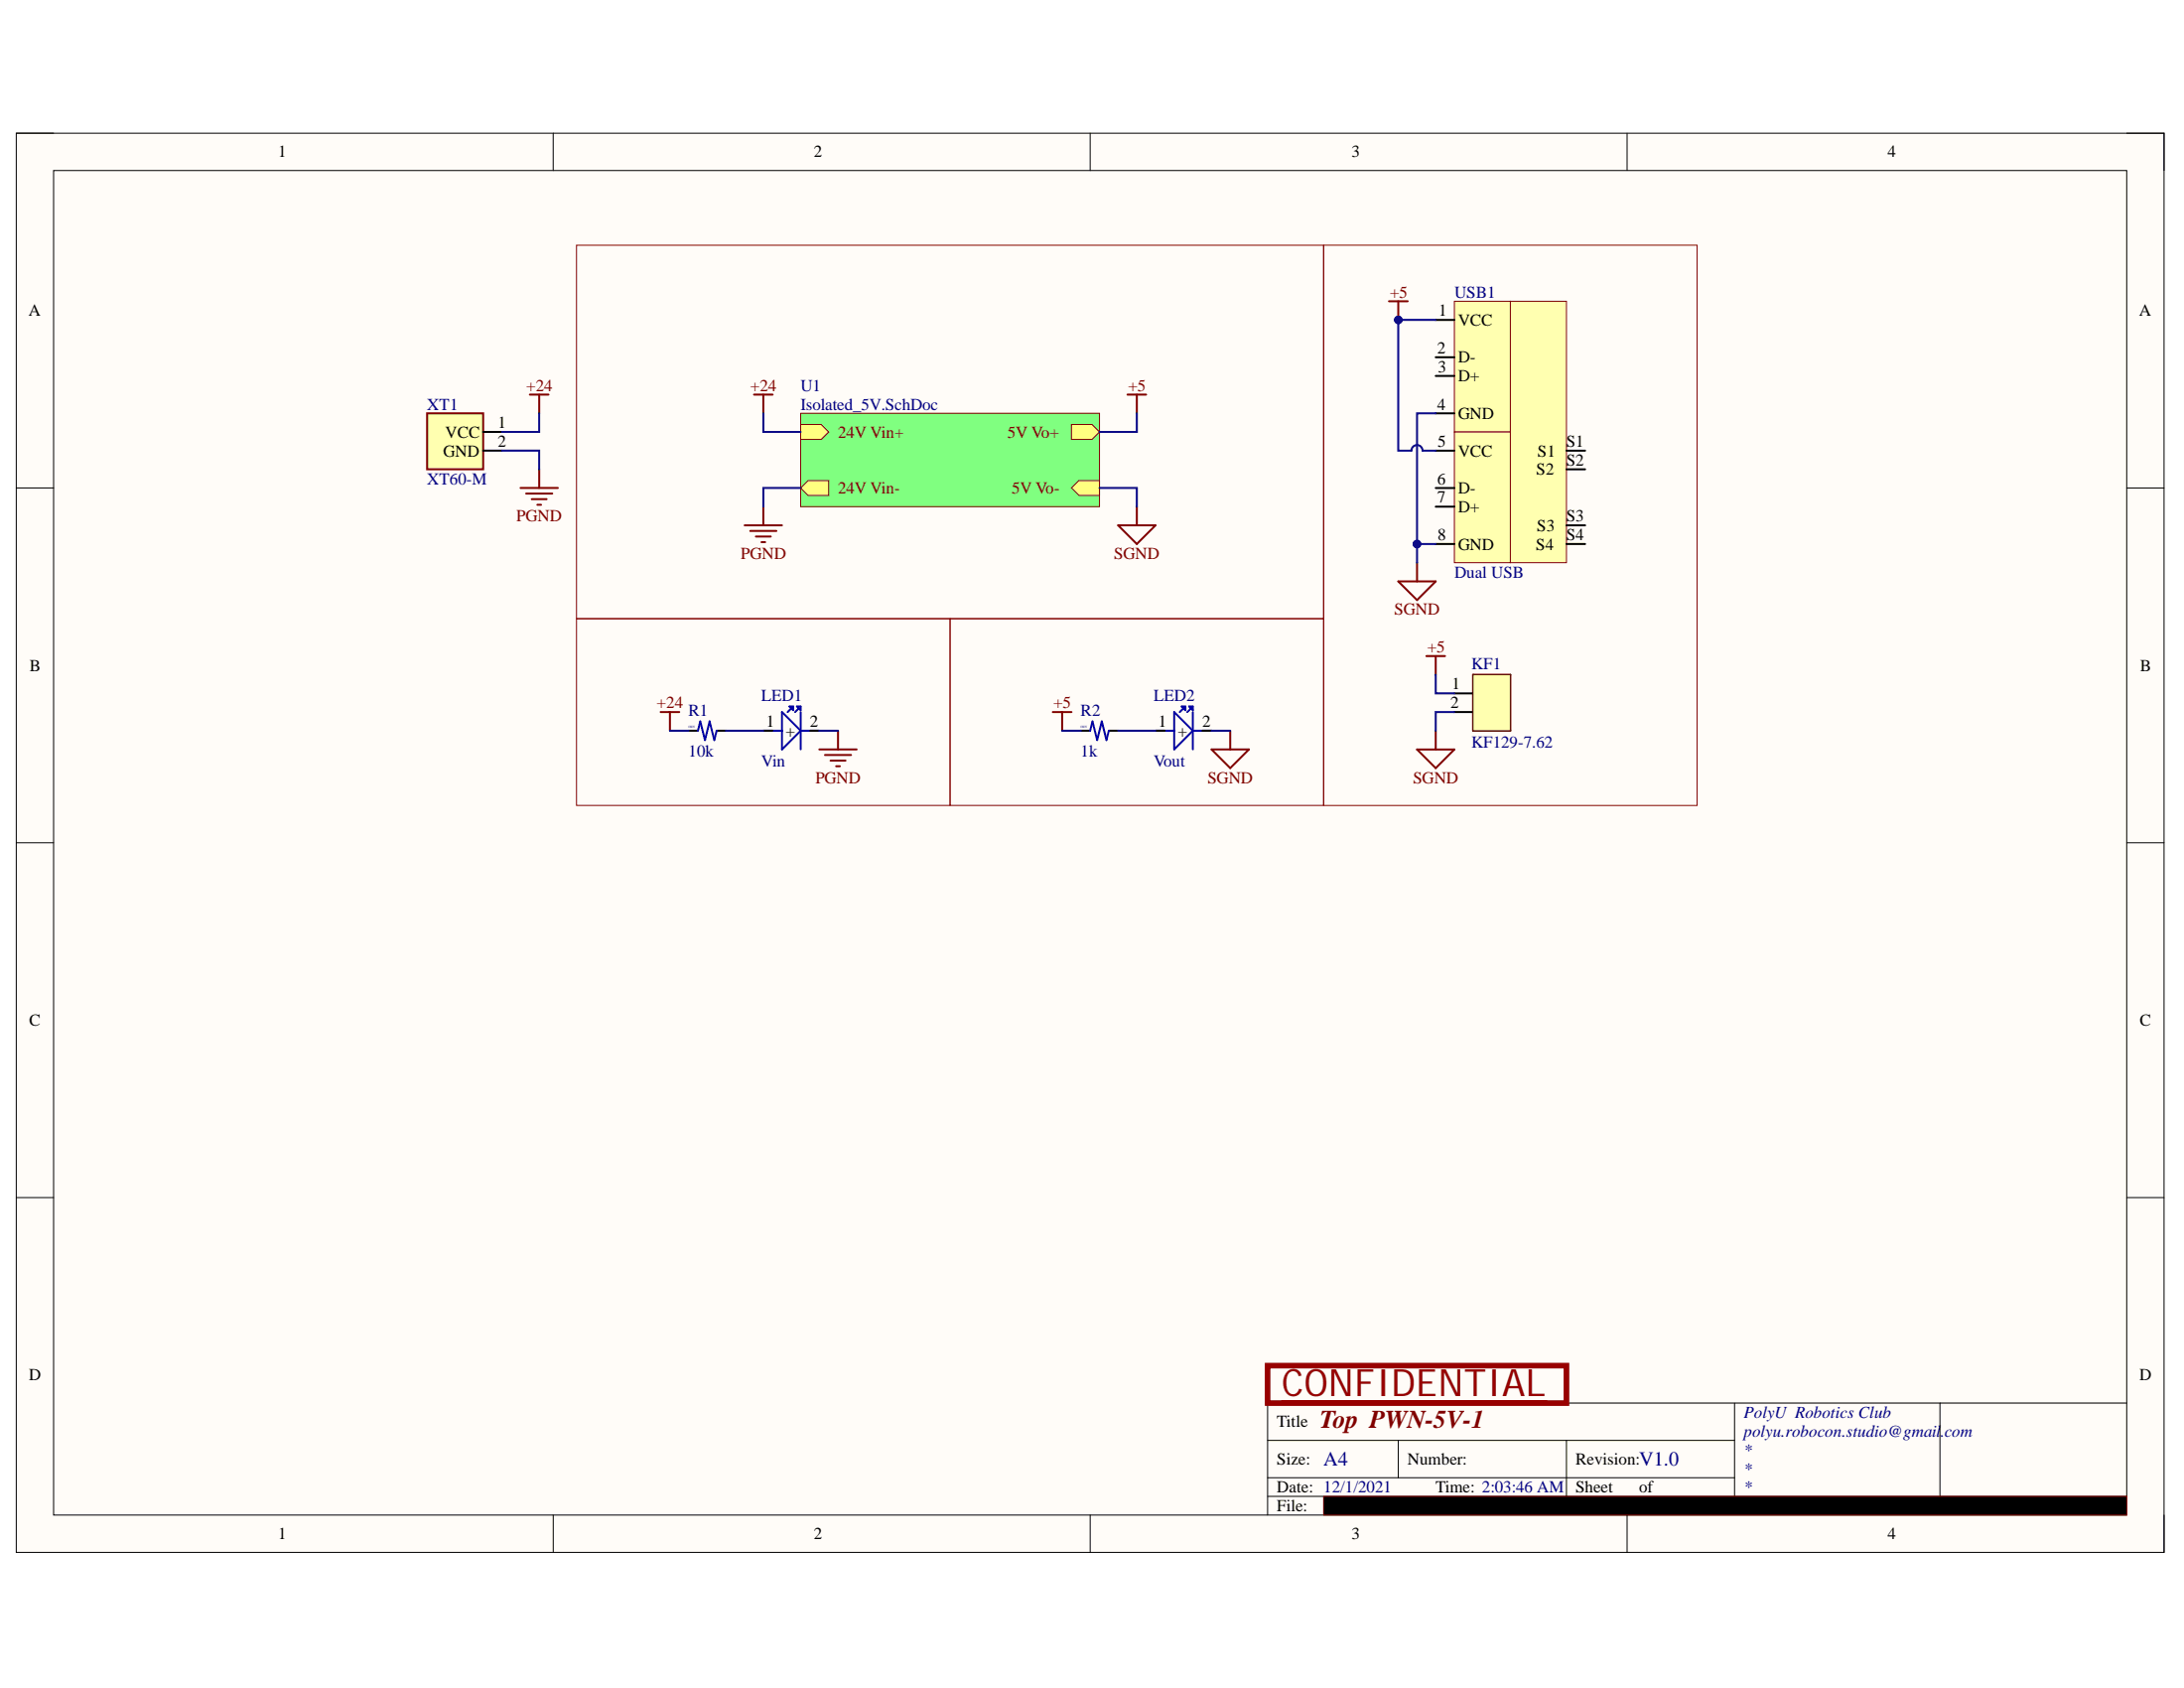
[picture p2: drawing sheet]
<svg xmlns="http://www.w3.org/2000/svg" width="279mm" height="216mm" viewBox="0 0 279 216" stroke-linecap="round" stroke-linejoin="round" font-family="sans-serif">
<path d="M2.1 17h274.7v181.6h-274.7z" fill-rule="evenodd" fill="#fffcf8"/>
<path d="M2.1 17h274.7v181.6h-274.7z" fill="none" stroke="#000" stroke-width=".13"/>
<path d="M6.9 21.8h265.2v172h-265.2z" fill-rule="evenodd" fill="#fffcf8"/>
<g fill="none" stroke="#000" stroke-width=".13">
<path d="M2.1 17h4.8M70.8 17v4.8M139.5 17v4.8M208.2 17v4.8M272.1 17h4.7v4.8M6.9 21.8h265.2v172h-265.2zM2.1 62.4h4.8M272.1 62.4h4.7M2.1 107.8h4.8M272.1 107.8h4.7M2.1 153.2h4.8M272.1 153.2h4.7"/>
<path d="M221.9 179.5v11.9M248.2 179.5v11.9M272.1 179.5h-109.9v14.3M70.8 193.8v4.8M139.5 193.8v4.8M162.2 184.2h59.7M162.2 191.4h109.9M162.2 189h59.7M178.9 184.2v4.8M200.4 184.2v7.2M208.2 193.8v4.8M276.8 193.8v4.8"/>
</g>
<path d="M164 179.2h33.9" fill="none" stroke="#980000" stroke-width=".3"/>
<path d="M162.2 174.7h38.2v4.8h-38.2z" fill="none" stroke="#980000" stroke-width=".72"/>
<path d="M169.3 191.4h102.8v2.4h-102.8z" fill-rule="evenodd" fill="#000"/>
<path d="M169.3 191.4h102.8v2.4h-102.8z" fill="none" stroke="#800000" stroke-width=".13"/>
<path d="M102.4 52.9h38.3v11.9h-38.3z" fill-rule="evenodd" fill="#80ff80"/>
<path d="M102.4 52.9h38.3v11.9h-38.3z" fill="none" stroke="#800000" stroke-width=".13"/>
<path d="M137.1 54.3h2.6l1 .9-1 1h-2.6z" fill-rule="evenodd" fill="#ffff80"/>
<path d="M137.1 54.3h2.6l1 .9-1 1h-2.6z" fill="none" stroke="#800000" stroke-width=".13"/>
<path d="M137.1 62.4l.9-.9h2.7v1.9h-2.7z" fill-rule="evenodd" fill="#ffff80"/>
<path d="M137.1 62.4l.9-.9h2.7v1.9h-2.7z" fill="none" stroke="#800000" stroke-width=".13"/>
<path d="M102.4 54.3h2.7l.9 .9-.9 1h-2.7z" fill-rule="evenodd" fill="#ffff80"/>
<path d="M102.4 54.3h2.7l.9 .9-.9 1h-2.7z" fill="none" stroke="#800000" stroke-width=".13"/>
<path d="M102.4 62.4l1-.9h2.6v1.9h-2.6z" fill-rule="evenodd" fill="#ffff80"/>
<path d="M102.4 62.4l1-.9h2.6v1.9h-2.6z" fill="none" stroke="#800000" stroke-width=".13"/>
<path d="M96.5 50.5h2.3M97.7 50.5v2.4M144.2 50.5h2.4M145.4 50.5v2.4M95.3 67.2h4.7M96 67.9h3.3M96.7 68.6h1.9M97.4 69.3h.5M97.7 64.8v2.4M143 67.2h4.8l-2.4 2.4zM145.4 64.8v2.4" fill="none" stroke="#800000" stroke-width=".25"/>
<path d="M54.6 52.9h7.2v7.1h-7.2z" fill-rule="evenodd" fill="#ffffb0"/>
<path d="M54.6 52.9h7.2v7.1h-7.2zM67.8 50.5h2.4M69 50.5v2.4M66.6 62.4h4.8M67.3 63.1h3.4M68 63.8h1.9M68.7 64.6h.5M69 60v2.4" fill="none" stroke="#800000" stroke-width=".25"/>
<path d="M61.8 55.2h2.4M61.8 57.6h2.4M186.1 88.7h2.3M186.1 91.1h2.3" fill="none" stroke="#000" stroke-width=".25"/>
<path d="M188.4 86.3h4.8v7.2h-4.8z" fill="none" stroke="#5b0f00" stroke-width=".25"/>
<path d="M188.4 86.3h4.8v7.2h-4.8z" fill-rule="evenodd" fill="#ffffb0"/>
<path d="M188.4 86.3h4.8v7.2h-4.8z" fill="none" stroke="#5b0f00" stroke-width=".13"/>
<path d="M177.7 38.5h2.4M178.9 38.5v2.4M178.9 74.4h4.8l-2.4 2.4zM181.3 72v2.4M181.3 95.9h4.8l-2.4 2.3zM182.5 83.9h2.4M183.7 83.9v2.4M183.7 93.5v2.4" fill="none" stroke="#800000" stroke-width=".25"/>
<circle cx="178.9" cy="40.9" r=".48" fill="#000080"/>
<circle cx="178.9" cy="40.9" r=".48" fill="none" stroke="#000080" stroke-width=".13"/>
<path d="M186.1 38.5h7.1v16.8h-7.1z" fill-rule="evenodd" fill="#ffffb0"/>
<path d="M186.1 38.5h7.1v16.8h-7.1z" fill="none" stroke="#800000" stroke-width=".13"/>
<path d="M183.7 40.9h2.4M183.7 45.7h2.4M183.7 48.1h2.4M183.7 52.9h2.4" fill="none" stroke="#000" stroke-width=".25"/>
<path d="M186.1 55.3h7.1v16.7h-7.1z" fill-rule="evenodd" fill="#ffffb0"/>
<path d="M186.1 55.3h7.1v16.7h-7.1z" fill="none" stroke="#800000" stroke-width=".13"/>
<path d="M183.7 57.6h2.4M183.7 62.4h2.4M183.7 64.8h2.4M183.7 69.6h2.4" fill="none" stroke="#000" stroke-width=".25"/>
<path d="M193.2 38.5h7.2v33.5h-7.2z" fill-rule="evenodd" fill="#ffffb0"/>
<path d="M73.8 31.4h95.5v47.7h-95.5zM169.3 31.4h47.8v71.6h-47.8zM193.2 38.5h7.2v33.5h-7.2zM73.8 79.1h47.7v23.9h-47.7zM121.5 79.1h47.8v23.9h-47.8z" fill="none" stroke="#800000" stroke-width=".13"/>
<path d="M200.4 57.6h2.4M200.4 60h2.4M200.4 67.2h2.4M200.4 69.6h2.4M88.1 93.5h1.2M91.7 93.5h1.2M97.7 93.5h1.1M103.6 93.5h1.2M138.3 93.5h1.2M141.9 93.5h1.1M147.8 93.5h1.2M153.8 93.5h1.2" fill="none" stroke="#000" stroke-width=".25"/>
<path d="M84.5 91.1h2.4M85.7 91.1v2.4M104.8 95.9h4.8M105.5 96.6h3.4M106.3 97.3h1.9M107 98h.4M107.2 93.5v2.4M134.7 91.1h2.4M135.9 91.1v2.4M155 95.9h4.8l-2.4 2.3zM157.4 93.5v2.4" fill="none" stroke="#800000" stroke-width=".25"/>
<g fill="none" stroke="#00f" stroke-width=".25">
<path d="M89.3 93.5l.3-1.2 .6 2.4 .6-2.4 .6 2.4 .3-1.2M97.7 93.5h2.3M100 91.1l2.4 2.4-2.4 2.4zM101 90.4h.5v.4zM101.2 90.6l-.4 .5M102 90.4h.4v.4zM102.2 90.6l-.5 .5M102.4 93.5h2.4M102.4 91.1v4.8M139.5 93.5l.3-1.2 .6 2.4 .6-2.4 .6 2.4 .3-1.2M147.8 93.5h2.4M150.2 91.1l2.4 2.4-2.4 2.4z"/>
<path d="M151.2 90.4h.4v.4zM151.4 90.6l-.5 .5M152.1 90.4h.5v.4zM152.4 90.6l-.5 .5M152.6 93.5h2.4M152.6 91.1v4.8"/>
</g>
<path d="M64.2 57.6h4.8v2.4M69 52.9v2.3h-4.8M97.7 52.9v2.3h4.7M145.4 52.9v2.3h-4.7M102.4 62.4h-4.7v2.4M140.7 62.4h4.7v2.4M181.3 69.6h2.4M183.7 86.3v2.4h2.4M186.1 91.1h-2.4v2.4" fill="none" stroke="#000080" stroke-width=".25"/>
<circle cx="181.3" cy="69.6" r=".48" fill="#000080"/>
<circle cx="181.3" cy="69.6" r=".48" fill="none" stroke="#000080" stroke-width=".13"/>
<path d="M183.7 52.9h-2.4v19.1" fill="none" stroke="#000080" stroke-width=".25"/>
<circle cx="181.3" cy="69.6" r=".48" fill="#000080"/>
<circle cx="181.3" cy="69.6" r=".48" fill="none" stroke="#000080" stroke-width=".13"/>
<path d="M183.7 40.9h-4.8v16.7h1.7a.71 .71 0 0 1 .7-.7 .71 .71 0 0 1 .7 .7h1.7" fill="none" stroke="#000080" stroke-width=".25"/>
<circle cx="178.9" cy="40.9" r=".48" fill="#000080"/>
<circle cx="178.9" cy="40.9" r=".48" fill="none" stroke="#000080" stroke-width=".13"/>
<path d="M85.7 93.5h2.4M92.9 93.5h4.8M104.8 93.5h2.4M135.9 93.5h2.4M143 93.5h4.8M155 93.5h2.4" fill="none" stroke="#000080" stroke-width=".25"/>
<text font-size="4.8" fill="#980000" x="164" y="178.6">CONFIDENTIAL</text>
<text font-size="3.3" fill="#800000" x="168.9" y="182.6">Top PWN-5V-1</text>
<g font-size="2.6" fill="#000080">
<text x="169.3" y="187.5">A4</text>
<text x="209.7" y="187.5">V1.0</text>
</g>
<g font-size="2.2">
<text x="35.6" y="20.1">1</text>
<text x="104.1" y="20.1">2</text>
<text x="172.9" y="20.1">3</text>
<text x="241.5" y="20.1">4</text>
<text x="3.7" y="40.4">A</text>
<text x="184" y="40.4">1</text>
<text x="186.5" y="41.6">VCC</text>
<text x="273.7" y="40.4">A</text>
<text x="183.9" y="45.2">2</text>
<text x="183.9" y="47.6">3</text>
<text x="186.5" y="46.4">D-</text>
<text x="183.9" y="52.4">4</text>
<text x="186.5" y="48.8">D+</text>
<text x="186.5" y="53.6">GND</text>
<text x="56.7" y="58.4">GND</text>
<text x="57" y="56">VCC</text>
<text x="63.7" y="54.8">1</text>
<text x="63.7" y="57.2">2</text>
<text x="183.9" y="57.2">5</text>
<text x="186.5" y="58.4">VCC</text>
<text x="196.7" y="58.4">S1</text>
<text x="200.4" y="57.2">S1</text>
<text x="200.4" y="59.5">S2</text>
<text x="183.9" y="62">6</text>
<text x="183.9" y="64.3">7</text>
<text x="186.5" y="63.1">D-</text>
<text x="186.5" y="65.5">D+</text>
<text x="196.5" y="60.7">S2</text>
<text x="183.9" y="69.1">8</text>
<text x="186.5" y="70.3">GND</text>
<text x="196.5" y="70.3">S4</text>
<text x="196.6" y="67.9">S3</text>
<text x="200.4" y="66.7">S3</text>
<text x="200.4" y="69.1">S4</text>
<text x="3.8" y="85.8">B</text>
<text x="185.7" y="88.2">1</text>
<text x="273.8" y="85.8">B</text>
<text x="98" y="93">1</text>
<text x="100.5" y="94.2">+</text>
<text x="103.6" y="93">2</text>
<text x="148.2" y="93">1</text>
<text x="150.7" y="94.2">+</text>
<text x="153.8" y="93">2</text>
<text x="185.6" y="90.6">2</text>
<text x="3.8" y="131.2">C</text>
<text x="273.8" y="131.2">C</text>
<text x="3.7" y="176.6">D</text>
<text x="273.7" y="176.6">D</text>
<text x="163.4" y="182.5">Title</text>
<text x="163.4" y="187.3">Size:</text>
<text x="163.4" y="190.9">Date: 12/1/2021</text>
<text x="180.1" y="187.3">Number:</text>
<text x="183.6" y="190.9">Time: 2:03:46 AM</text>
<text x="201.6" y="187.3">Revision:</text>
<text x="201.6" y="190.9">Sheet</text>
<text x="209.7" y="190.9">of</text>
<text x="35.6" y="196.9">1</text>
<text x="104.1" y="196.9">2</text>
<text x="163.4" y="193.3">File:</text>
<text x="172.9" y="196.9">3</text>
<text x="241.5" y="196.9">4</text>
</g>
<g font-size="2.2" fill="#800000">
<text x="177.8" y="38">+5</text>
<text x="67.3" y="50">+24</text>
<text x="96" y="50">+24</text>
<text x="144.3" y="50">+5</text>
<text x="107.2" y="56">24V Vin+</text>
<text x="128.9" y="56">5V Vo+</text>
<text x="107.2" y="63.1">24V Vin-</text>
<text x="129.4" y="63.1">5V Vo-</text>
<text x="66.1" y="66.7">PGND</text>
<text x="94.8" y="71.5">PGND</text>
<text x="142.5" y="71.5">SGND</text>
<text x="178.4" y="78.6">SGND</text>
<text x="182.6" y="83.4">+5</text>
<text x="84" y="90.6">+24</text>
<text x="134.8" y="90.6">+5</text>
<text x="104.3" y="100.1">PGND</text>
<text x="154.5" y="100.1">SGND</text>
<text x="180.8" y="100.1">SGND</text>
</g>
<g font-size="2.2" fill="#000080">
<text x="186.1" y="38">USB1</text>
<text x="54.7" y="52.4">XT1</text>
<text x="102.4" y="50">U1</text>
<text x="102.4" y="52.4">Isolated_5V.SchDoc</text>
<text x="54.7" y="62">XT60-M</text>
<text x="186.1" y="73.9">Dual USB</text>
<text x="97.4" y="89.6">LED1</text>
<text x="147.6" y="89.6">LED2</text>
<text x="188.2" y="85.6">KF1</text>
<text x="88.1" y="91.6">R1</text>
<text x="138.3" y="91.6">R2</text>
<text x="188.2" y="95.6">KF129-7.62</text>
<text x="88.1" y="96.8">10k</text>
<text x="97.4" y="98">Vin</text>
<text x="138.3" y="96.8">1k</text>
<text x="147.6" y="98">Vout</text>
<text x="223.1" y="181.4">PolyU Robotics Club</text>
<text x="223.1" y="183.8">polyu.robocon.studio@gmail</text>
<text x="248.3" y="183.8">.</text>
<text x="248.8" y="183.8">com</text>
<text x="223.1" y="186.1">*</text>
<text x="223.1" y="188.5">*</text>
<text x="223.1" y="190.9">*</text>
</g>
<g font-size=".4" fill="#00f">
<text x="88.1" y="93.1">0805</text>
<text x="138.3" y="93.1">0805</text>
</g>
</svg>
